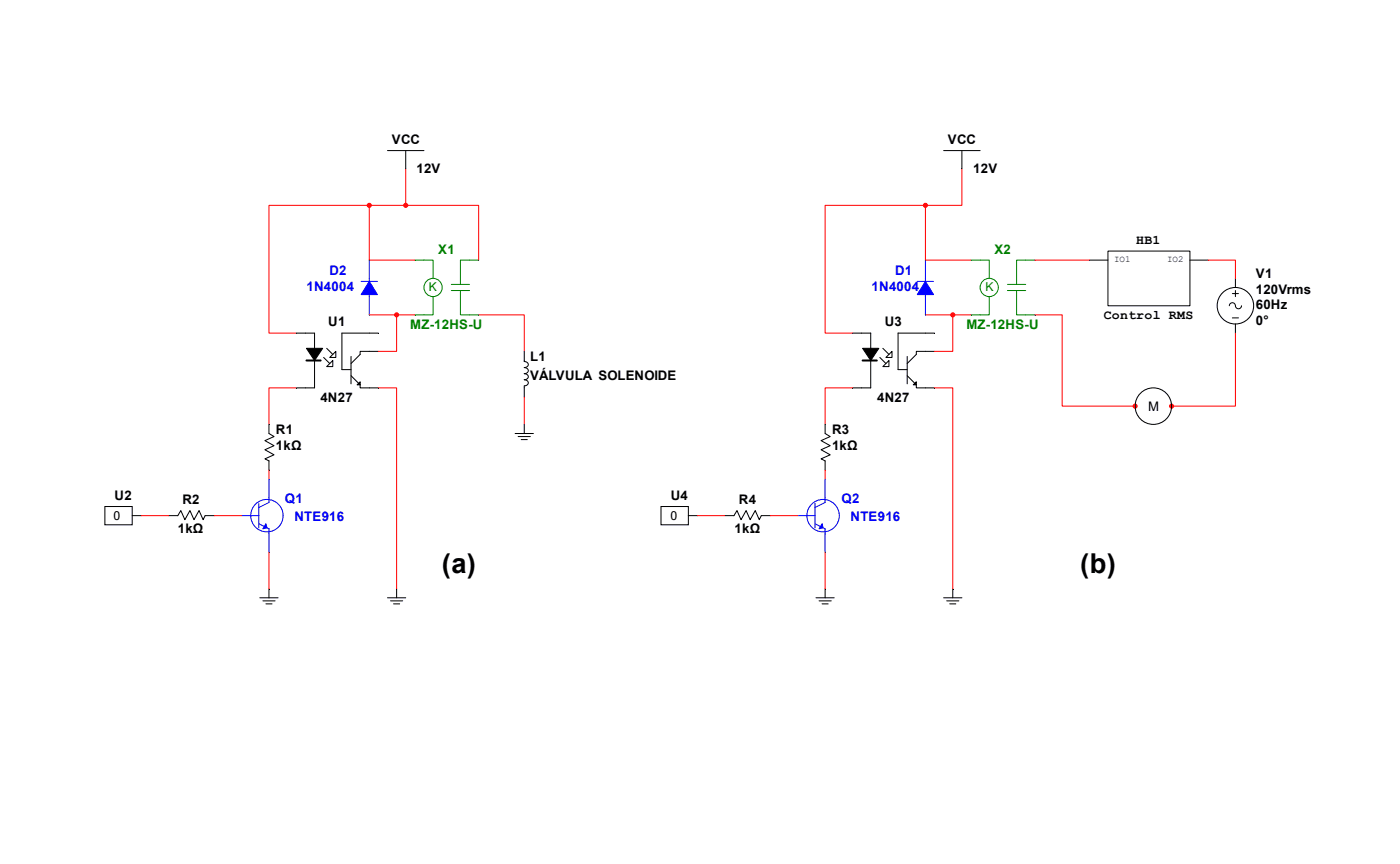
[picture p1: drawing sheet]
<svg xmlns="http://www.w3.org/2000/svg" width="180mm" height="111mm" viewBox="0 0 180 111" stroke-linecap="round" stroke-linejoin="round" font-family="sans-serif">
<path d="M49.8 19.3h4.7M52.2 19.3v2.4M38.1 42.8h2.3v7h-2.3M41.6 45.9l.8 .8M42 47.1l.8-.8v.8zM42 44.8l.8 .7M43.2 45.1v.8h-.8zM45.1 48.3l1.2 1.1v.4h2.3M45.1 45.8v3.5M48.6 45.1h-2.3v.4l-1.2 1.2M48.6 42.8h-4.6v4.7h1.1" fill="none" stroke="#000" stroke-width=".13"/>
<path d="M39.4 44.8h2.1l-1.1 1.5zM45.9 49.4l.4-.3v.3z" fill="#000" stroke="#000" stroke-width=".13"/>
<path d="M39.4 46.3h1.8" fill="none" stroke="#000" stroke-width=".26"/>
<g fill="none" stroke="#00f" stroke-width=".13">
<path d="M32.2 66.2h1.1M33.3 64.7v3.1M33.3 67.3l1.3 .6v.7M34.6 63.9v.7l-1.3 .6"/>
<circle cx="34.3" cy="66.2" r="2.08"/>
</g>
<path d="M34.2 67.3l.1 .5-.5 .1z" fill="#00f" stroke="#00f" stroke-width=".13"/>
<path d="M34.6 61.6v2.3" fill="none" stroke="#00f" stroke-width=".13"/>
<path d="M31.1 66.2h1.1" fill="none" stroke="#00f" stroke-width=".13"/>
<path d="M34.6 68.6v2.3" fill="none" stroke="#00f" stroke-width=".13"/>
<g fill="none" stroke="#000" stroke-width=".13">
<path d="M34.6 54.5v1.2l.6 .4-1.1 .5 1.1 .7-1.1 .5 1.1 .6-1.1 .6 .5 .2v1.2M66.2 55.7h2.4M66.6 56.1h1.6M67 56.5h.8M67.4 45.1v1.3l.3 .1 .2 .3-.2 .4h-.3l.5 .2v.2v.2l-.5 .2 .5 .2v.2l-.2 .3-.3 .1 .5 .2v.2v.2l-.5 .2v1.4M67.4 54.5v1.2M13.5 65.1h3.5v2.3h-3.5zM17 66.2h1.2M21.7 66.2h1.2l.3-.6 .6 1.2 .6-1.2 .5 1.2 .7-1.2 .5 1.2 .3-.6h1.1M33.4 76.8h2.4M33.8 77.2h1.6M34.2 77.6h.8"/>
<path d="M34.6 75.6v1.2M49.8 76.8h2.4M50.2 77.2h1.6M50.6 77.6h.8M51 75.6v1.2"/>
</g>
<path d="M38.1 49.8h-3.5v4.7M18.2 66.2h3.5M27.5 66.2h3.6M34.6 60.4v1.2M34.6 70.9v4.7" fill="none" stroke="#f00" stroke-width=".13"/>
<g fill="none" stroke="#008000" stroke-width=".13">
<path d="M54.5 33.4h1.2v2.4M55.7 38.1v2.4h-1.2M58 36.5h2.4M58 37.3h2.4M59.2 37.3v3.2h1.2M60.4 33.4h-1.2v3.1"/>
<circle cx="55.7" cy="36.9" r="1.17"/>
</g>
<path d="M60.4 33.4h1.1" fill="none" stroke="#008000" stroke-width=".13"/>
<path d="M60.4 40.5h1.1" fill="none" stroke="#008000" stroke-width=".13"/>
<path d="M53.3 33.4h1.2" fill="none" stroke="#008000" stroke-width=".13"/>
<path d="M53.3 40.5h1.2" fill="none" stroke="#008000" stroke-width=".13"/>
<path d="M52.2 26.4h-17.6v16.4h3.5M52.2 26.4h9.3v7M52.2 21.7v4.7M48.6 49.8h2.4v25.8M61.5 40.5h5.9v4.6M67.4 51v3.5" fill="none" stroke="#f00" stroke-width=".13"/>
<g fill="#f00" stroke="#f00" stroke-width=".13">
<circle cx="47.5" cy="26.4" r=".26"/>
<circle cx="52.2" cy="26.4" r=".26"/>
</g>
<path d="M121.3 19.3h4.7M123.7 19.3v2.4M109.6 42.8h2.4v7h-2.4M113.1 45.9l.8 .8M113.5 47.1l.8-.8v.8zM113.5 44.8l.8 .7M114.7 45.1v.8h-.8zM116.6 48.3l1.2 1.1v.4h2.4M116.6 45.8v3.5M120.2 45.1h-2.4v.4l-1.2 1.2M120.2 42.8h-4.7v4.7h1.1" fill="none" stroke="#000" stroke-width=".13"/>
<path d="M110.9 44.8h2.1l-1 1.5zM117.4 49.4l.4-.3v.3z" fill="#000" stroke="#000" stroke-width=".13"/>
<path d="M110.9 46.3h1.8" fill="none" stroke="#000" stroke-width=".26"/>
<g fill="none" stroke="#00f" stroke-width=".13">
<path d="M103.7 66.2h1.1M104.8 64.7v3.1M104.8 67.3l1.3 .6v.7M106.1 63.9v.7l-1.3 .6"/>
<circle cx="105.8" cy="66.2" r="2.08"/>
</g>
<path d="M105.7 67.3l.1 .5-.5 .1z" fill="#00f" stroke="#00f" stroke-width=".13"/>
<path d="M106.1 61.6v2.3" fill="none" stroke="#00f" stroke-width=".13"/>
<path d="M102.6 66.2h1.1" fill="none" stroke="#00f" stroke-width=".13"/>
<path d="M106.1 68.6v2.3" fill="none" stroke="#00f" stroke-width=".13"/>
<path d="M106.1 54.5v1.2l.6 .4-1.1 .5 1.1 .7-1.1 .5 1.1 .6-1.1 .6 .5 .2v1.2M85 65.1h3.5v2.3h-3.5zM88.5 66.2h1.2M93.2 66.2h1.2l.4-.6 .5 1.2 .6-1.2 .5 1.2 .7-1.2 .5 1.2 .3-.6h1.2M104.9 76.8h2.4M105.3 77.2h1.6M105.7 77.6h.8M106.1 75.6v1.2M121.3 76.8h2.4M121.7 77.2h1.6M122.1 77.6h.8M122.5 75.6v1.2" fill="none" stroke="#000" stroke-width=".13"/>
<g fill="none" stroke="#008000" stroke-width=".13">
<path d="M126 33.4h1.2v2.4M127.2 38.1v2.4h-1.2M129.5 36.5h2.4M129.5 37.3h2.4M130.7 37.3v3.2h1.2M131.9 33.4h-1.2v3.1"/>
<circle cx="127.2" cy="36.9" r="1.17"/>
</g>
<path d="M131.9 33.4h1.1" fill="none" stroke="#008000" stroke-width=".13"/>
<path d="M131.9 40.5h1.1" fill="none" stroke="#008000" stroke-width=".13"/>
<path d="M124.8 33.4h1.2" fill="none" stroke="#008000" stroke-width=".13"/>
<path d="M124.8 40.5h1.2" fill="none" stroke="#008000" stroke-width=".13"/>
<circle cx="119" cy="26.4" r=".26" fill="#f00" stroke="#f00" stroke-width=".13"/>
<path d="M123.7 21.7v4.7h-17.6v16.4h3.5M109.6 49.8h-3.5v4.7M120.2 49.8h2.3v25.8M89.7 66.2h3.5M99.1 66.2h3.5M106.1 60.4v1.2M106.1 70.9v4.7" fill="none" stroke="#f00" stroke-width=".13"/>
<g fill="none" stroke="#000" stroke-width=".13">
<path d="M140.1 33.4h2.3M142.5 32.3h10.5v7h-10.5zM153 33.4h2.3M158.1 39.3a.39 .39 0 0 1 .3-.4 .39 .39 0 0 1 .4 .4 .39 .39 0 0 0 .4 .4 .39 .39 0 0 0 .4-.4M158.4 37.7h.8M158.8 35.8v1.1M158.8 37.3v.8M158.4 40.8h.8M158.8 41.6v1.2"/>
<circle cx="158.8" cy="39.3" r="2.35"/>
</g>
<path d="M119 36.2l1 1.6h-2.1z" fill="#00f" stroke="#00f" stroke-width=".13"/>
<path d="M117.9 36.2h2.1M119 35.8v2.3" fill="none" stroke="#00f" stroke-width=".13"/>
<path d="M119 38.1v2.4" fill="none" stroke="#00f" stroke-width=".13"/>
<path d="M46.4 36.2h2.1M47.5 35.8v2.3M119 33.4v2.4" fill="none" stroke="#00f" stroke-width=".13"/>
<circle cx="51" cy="40.5" r=".26" fill="#f00" stroke="#f00" stroke-width=".13"/>
<path d="M53.3 40.5h-2.3v4.6h-2.4" fill="none" stroke="#f00" stroke-width=".13"/>
<path d="M47.5 36.2l1 1.6h-2.1z" fill="#00f" stroke="#00f" stroke-width=".13"/>
<path d="M47.5 38.1v2.4" fill="none" stroke="#00f" stroke-width=".13"/>
<path d="M47.5 33.4v2.4" fill="none" stroke="#00f" stroke-width=".13"/>
<path d="M47.5 26.4v7h5.8M119 26.4v7h5.8M133 33.4h7.1M155.3 33.4h3.5v2.4M47.5 40.5h3.5M119 40.5h5.8M122.5 40.5v4.6h-2.3M133 40.5h3.6v11.7h9.3M158.8 42.8v9.4h-8.2" fill="none" stroke="#f00" stroke-width=".13"/>
<g fill="#f00" stroke="#f00" stroke-width=".13">
<circle cx="122.5" cy="40.5" r=".26"/>
<circle cx="145.9" cy="52.2" r=".26"/>
<circle cx="150.6" cy="52.2" r=".26"/>
</g>
<circle cx="148.3" cy="52.2" r="2.35" fill="none" stroke="#000" stroke-width=".13"/>
<g font-size="3.5">
<text x="56.8" y="73.6">(a)</text>
<text x="138.9" y="73.6">(b)</text>
</g>
<g font-size="1.7">
<text x="50.4" y="18.5">VCC</text>
<text x="53.6" y="22.2">12V</text>
<text x="121.9" y="18.5">VCC</text>
<text x="125.1" y="22.2">12V</text>
<text x="146.1" y="31.3">HB1</text>
<text x="161.5" y="35.7">V1</text>
<text x="42.2" y="41.8">U1</text>
<text x="113.7" y="41.8">U3</text>
<text x="141.9" y="40.9">Control RMS</text>
<text x="161.5" y="37.8">120Vrms</text>
<text x="161.5" y="39.8">60Hz</text>
<text x="161.5" y="41.7">0°</text>
<text x="68.2" y="46.4">L1</text>
<text x="41.2" y="51.6">4N27</text>
<text x="68.2" y="48.8">VÁLVULA SOLENOIDE</text>
<text x="112.8" y="51.6">4N27</text>
<text x="147.6" y="52.8">M</text>
<text x="35.5" y="55.8">R1</text>
<text x="35.5" y="57.9">1kΩ</text>
<text x="107" y="55.8">R3</text>
<text x="107" y="57.9">1kΩ</text>
<text x="14.7" y="64.3">U2</text>
<text x="23.5" y="64.8">R2</text>
<text x="86.2" y="64.3">U4</text>
<text x="95" y="64.8">R4</text>
<text x="22.9" y="68.5">1kΩ</text>
<text x="94.4" y="68.5">1kΩ</text>
</g>
<g font-size="1.7" fill="#00f">
<text x="42.4" y="35.3">D2</text>
<text x="115.1" y="35.3">D1</text>
<text x="39.4" y="37.4">1N4004</text>
<text x="112.1" y="37.4">1N4004</text>
<text x="36.6" y="64.6">Q1</text>
<text x="108.2" y="64.6">Q2</text>
<text x="37.8" y="67">NTE916</text>
<text x="109.3" y="67">NTE916</text>
</g>
<g font-size="1.7" fill="#008000">
<text x="56.3" y="32.6">X1</text>
<text x="127.8" y="32.6">X2</text>
<text x="52.7" y="42.2">MZ-12HS-U</text>
<text x="124.2" y="42.2">MZ-12HS-U</text>
</g>
<g font-size="1.6" fill="#008000">
<text x="55.1" y="37.4">K</text>
<text x="126.7" y="37.4">K</text>
</g>
<g font-size="1.6">
<text x="14.6" y="66.8">0</text>
<text x="86.2" y="66.8">0</text>
</g>
<g font-size="1.2">
<text x="143.2" y="33.7">IO1</text>
<text x="150.1" y="33.7">IO2</text>
</g>
</svg>
